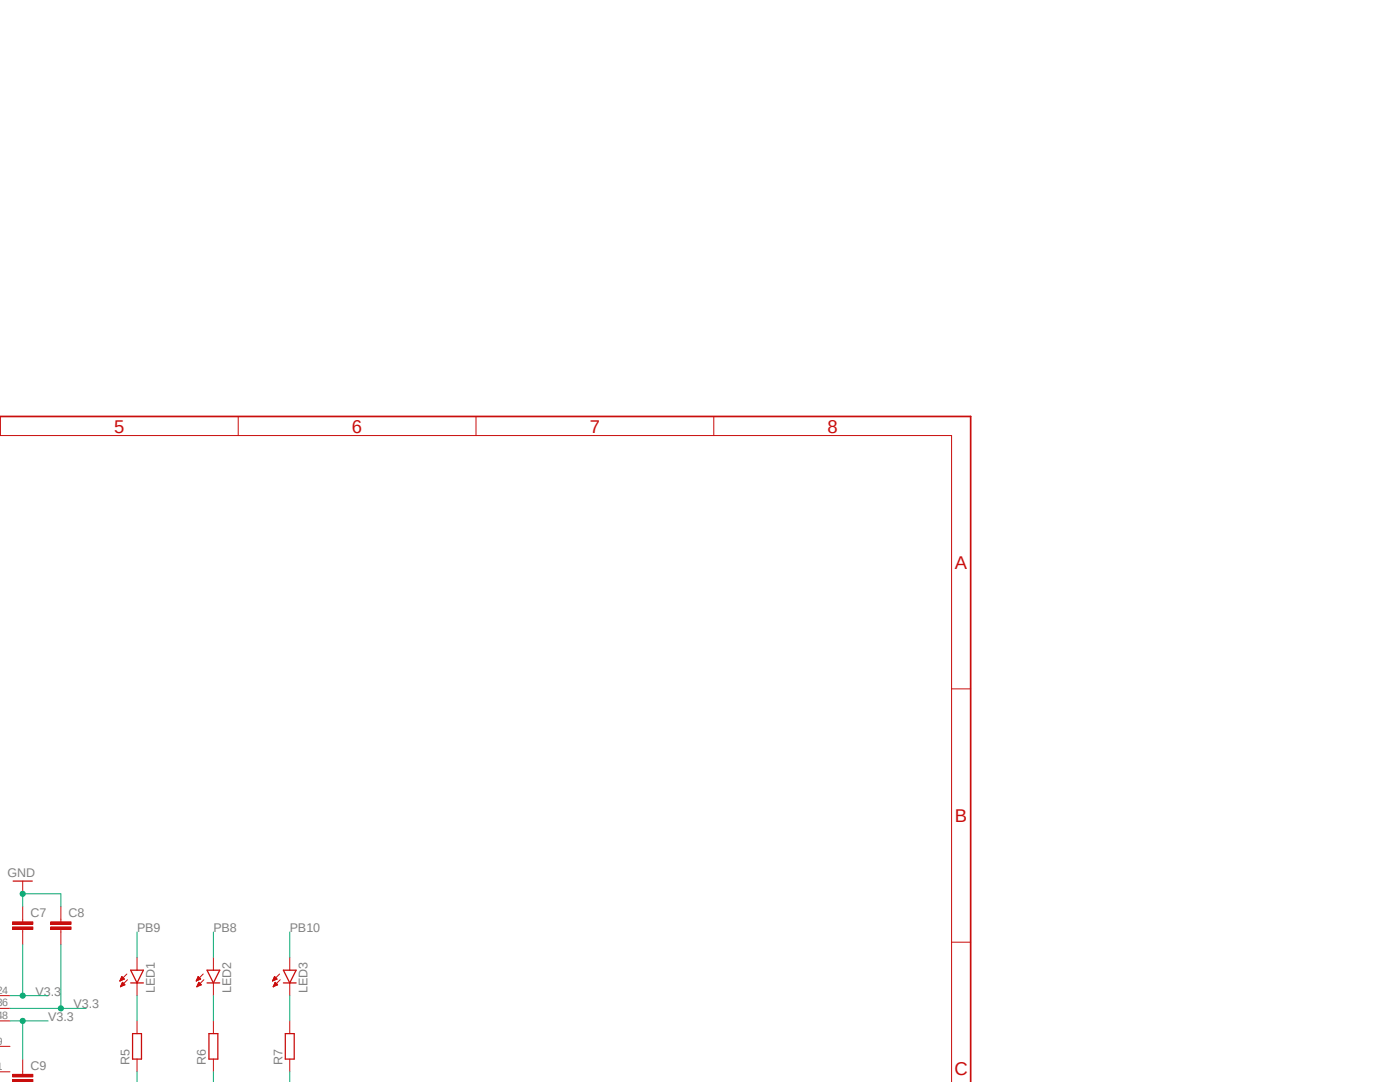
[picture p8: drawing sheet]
<svg xmlns="http://www.w3.org/2000/svg" width="279mm" height="216mm" viewBox="0 0 279 216" stroke-linecap="round" stroke-linejoin="round" font-family="sans-serif">
<path d="M194.1 82.8l-194.2 130.6M-.1 213.4l3.9 2.5" fill="none" stroke="#fff" stroke-width=".2"/>
<g fill="none" stroke="#c90d0c" stroke-width=".2">
<path d="M4.5 175.8v2.6M0 198.7h2M4.5 183.4v.5M4.5 185.5v.5M24 195.7h.1M24 195.6h.2M24 195.5h.4M24 195.5h.6M24 196.9h.1M24.1 195.4h.7M24.1 196.8h.2M24.1 195.3h.7"/>
<path d="M24.1 196.7h.4M24.2 195.2h.5M24.2 196.6h.5M24.2 195.1h.4M24.2 196.5h.7M24.3 195h.2M24.3 196.4h.6M24.3 194.9l-.4 .8M24.3 194.9l.5 .5M24.3 194.9h.1M24.3 196.3h.5M24.3 196.3h.4"/>
<path d="M24.4 196.2h.2M24.4 196l.5 .5-.9 .4zM24.4 196.1h.2M24.8 195.4l-.9 .3M25.3 194.4l-1.4 1.3M25.4 195.5l-1.4 1.4M27.3 191.1v2.5M27.3 196.1v2.6M39.2 195.6h.2M39.2 195.7h.1M39.2 195.5h.4M39.3 195.5h.5"/>
<path d="M39.3 196.9h.1M39.3 195.4h.7M39.3 196.8h.2M39.4 195.3h.6M39.4 196.7h.3M39.4 195.2h.5M39.4 196.6h.5M39.5 195.1h.3M39.5 196.5h.6M39.5 195h.2M39.5 196.4h.6M39.5 194.9h.1"/>
<path d="M39.5 196.3h.5M39.5 194.9l-.3 .8M39.5 194.9l.5 .5M39.6 196.3h.4M39.6 196.2h.3M39.6 196.1h.2M39.7 196l.5 .5-.9 .4zM40 195.4l-.8 .3M40.6 194.4l-1.4 1.3M40.7 195.5l-1.4 1.4M42.6 191.1v2.5M42.6 196.1v2.6"/>
<path d="M54.4 195.7h.1M54.4 195.6h.3M54.5 195.5h.4M54.5 195.5h.6M54.5 196.9h.1M54.6 195.4h.7M54.6 196.8h.1M54.6 195.3h.6M54.6 196.7h.3M54.7 195.2h.4M54.7 196.6h.5M54.7 195.1h.3"/>
<path d="M54.7 196.5h.7M54.7 195h.2M54.7 196.4h.7M54.8 194.9h.1M54.8 196.3h.5M54.8 194.9l-.4 .8M54.8 194.9l.5 .5M54.8 196.3h.4M54.8 196.2h.3M54.9 196.1h.1M54.9 196l.5 .5-.9 .4zM55.3 195.4l-.9 .3"/>
<path d="M55.8 194.4l-1.4 1.3M55.9 195.5l-1.4 1.4M57.8 191.1v2.5M57.8 196.1v2.6M0 201.2h2M0 203.7h2M0 208.8h2M0 213.9h2M27.3 203.7v2.5M27.3 211.3v2.6M42.6 203.7v2.5M42.6 211.3v2.6"/>
<path d="M57.8 203.7v2.5M57.8 211.3v2.6"/>
</g>
<path d="M2.6 175.8h3.8M26.1 193.6h2.5l-1.3 2.5zM26.1 196.1h2.5M41.3 196.1h2.6M41.3 193.6h2.6l-1.3 2.5zM56.6 196.1h2.5M56.6 193.6h2.5l-1.3 2.5zM26.5 206.2h1.7v5.1h-1.7zM41.7 206.2h1.8v5.1h-1.8zM56.9 206.2h1.8v5.1h-1.8z" fill="none" stroke="#c90d0c" stroke-width=".25"/>
<path d="M2.5 183.9h4.1v.5h-4.1z" fill-rule="evenodd" fill="#c90d0c"/>
<path d="M2.5 183.9h4.1v.5h-4.1z" fill="none" stroke="#c90d0c" stroke-width=".2"/>
<path d="M2.5 185h4.1v.5h-4.1z" fill-rule="evenodd" fill="#c90d0c"/>
<path d="M2.5 185h4.1v.5h-4.1zM4.5 180.9v2.5M4.5 186v2.5M12.1 183.4v.5M12.1 185.5v.5" fill="none" stroke="#c90d0c" stroke-width=".2"/>
<path d="M10.1 183.9h4.1v.5h-4.1z" fill-rule="evenodd" fill="#c90d0c"/>
<path d="M10.1 183.9h4.1v.5h-4.1z" fill="none" stroke="#c90d0c" stroke-width=".2"/>
<path d="M10.1 185h4.1v.5h-4.1z" fill-rule="evenodd" fill="#c90d0c"/>
<path d="M10.1 185h4.1v.5h-4.1zM12.1 180.9v2.5M12.1 186v2.5M4.5 213.9v.5M4.5 215.9h.1" fill="none" stroke="#c90d0c" stroke-width=".2"/>
<path d="M2.5 214.4h4.1v.5h-4.1z" fill-rule="evenodd" fill="#c90d0c"/>
<path d="M2.5 214.4h4.1v.5h-4.1z" fill="none" stroke="#c90d0c" stroke-width=".2"/>
<path d="M2.5 215.4h4.1v.5h-4.1z" fill-rule="evenodd" fill="#c90d0c"/>
<path d="M-.1 86.9h190v129M.1 83.1v3.8M47.5 83.1v3.8M95 83.1v3.8M142.5 83.1v3.8M189.9 137.5h3.8M189.9 188h3.8M2.5 215.4h4.1v.5h-4.1zM4.5 211.3v2.6" fill="none" stroke="#c90d0c" stroke-width=".2"/>
<path d="M-.1 83.1h193.8v132.8" fill="none" stroke="#c90d0c" stroke-width=".34"/>
<path d="M4.5 180.9v-2.5h7.6v2.5M27.3 186v5.1M27.3 198.7v5M42.6 186v5.1M42.6 198.7v5M57.8 186v5.1M57.8 198.7v5M27.3 213.9v2M42.6 213.9v2M57.8 213.9v2" fill="none" stroke="#0dab76" stroke-width=".2"/>
<circle cx="4.5" cy="178.4" r=".51" fill="#0dab76"/>
<g fill="none" stroke="#0dab76" stroke-width=".2">
<path d="M2 198.7h7.6M4.5 188.5v10.2"/>
<circle cx="4.5" cy="178.4" r=".51"/>
</g>
<circle cx="4.5" cy="198.7" r=".51" fill="#0dab76"/>
<g fill="none" stroke="#0dab76" stroke-width=".2">
<path d="M12.1 188.5v12.7M2 201.2h15.2"/>
<circle cx="4.5" cy="198.7" r=".51"/>
</g>
<circle cx="12.1" cy="201.2" r=".51" fill="#0dab76"/>
<g fill="none" stroke="#0dab76" stroke-width=".2">
<path d="M2 203.7h7.6"/>
<circle cx="12.1" cy="201.2" r=".51"/>
</g>
<circle cx="4.5" cy="203.7" r=".51" fill="#0dab76"/>
<g fill="none" stroke="#0dab76" stroke-width=".2">
<path d="M4.5 203.7v7.6"/>
<circle cx="4.5" cy="203.7" r=".51"/>
</g>
<g font-size="3.7" fill="#c90d0c">
<text x="22.8" y="86.3">5</text>
<text x="70.2" y="86.3">6</text>
<text x="117.7" y="86.3">7</text>
<text x="165.1" y="86.3">8</text>
<text x="190.6" y="113.5">A</text>
<text x="190.6" y="164">B</text>
<text x="190.5" y="214.5">C</text>
</g>
<g font-size="2.5" fill="#808080">
<text x="1.5" y="175.1">GND</text>
<text x="6.1" y="183.1">C7</text>
<text x="13.7" y="183.1">C8</text>
<text x="27.3" y="186">PB9</text>
<text x="42.6" y="186">PB8</text>
<text x="57.8" y="186">PB10</text>
<text x="7.1" y="198.7">V3.3</text>
<text x="9.6" y="203.8">V3.3</text>
<text x="14.7" y="201.2">V3.3</text>
<text x="30.9" y="198.2" transform="rotate(-90 30.9 198.2)">LED1</text>
<text x="46.1" y="198.2" transform="rotate(-90 46.1 198.2)">LED2</text>
<text x="61.4" y="198.2" transform="rotate(-90 61.4 198.2)">LED3</text>
<text x="6.1" y="213.5">C9</text>
<text x="25.9" y="212.6" transform="rotate(-90 25.9 212.6)">R5</text>
<text x="41.1" y="212.6" transform="rotate(-90 41.1 212.6)">R6</text>
<text x="56.3" y="212.6" transform="rotate(-90 56.3 212.6)">R7</text>
</g>
<g font-size="2.1" fill="#808080">
<text x="-.8" y="198.3">24</text>
<text x="-.8" y="200.8">36</text>
<text x="-.8" y="203.4">48</text>
<text x="-.8" y="208.4">9</text>
<text x="-.8" y="213.5">1</text>
</g>
</svg>
